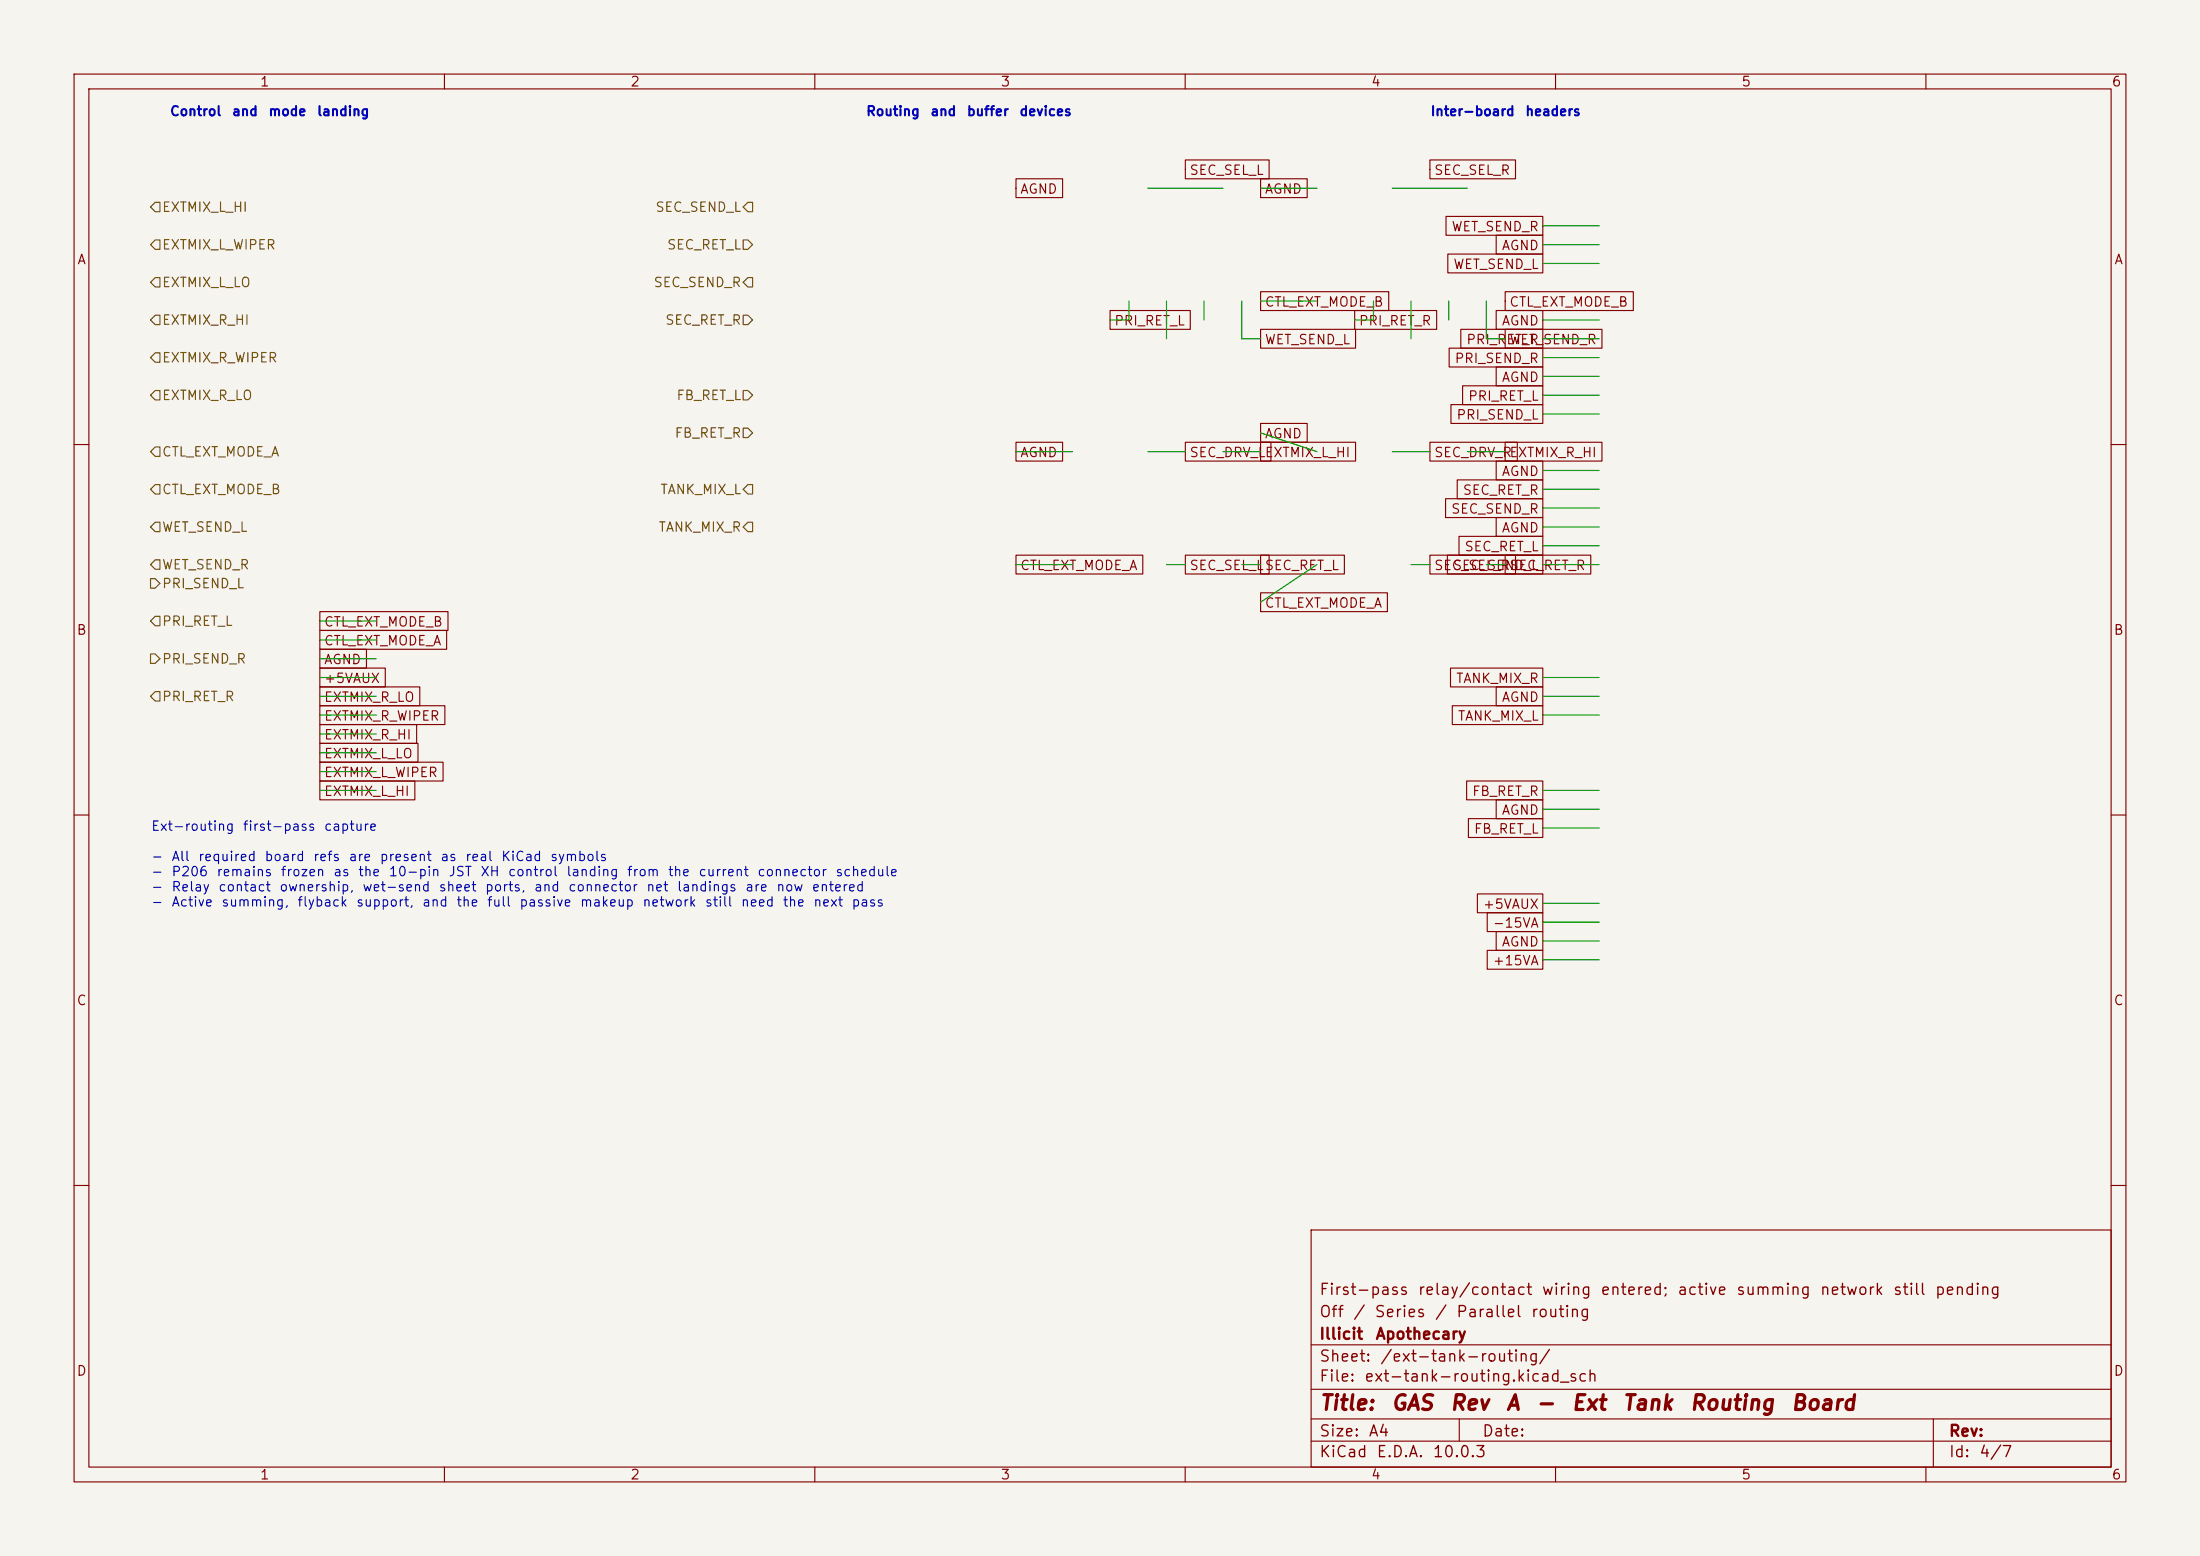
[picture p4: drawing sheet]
<svg xmlns="http://www.w3.org/2000/svg" width="297mm" height="210mm" viewBox="0 0 297 210" stroke-linecap="round" stroke-linejoin="round" font-family="sans-serif">
<path d="M0 0h297v210h-297z" fill="#f5f4ef" stroke="#f5f4ef" stroke-width=".14"/>
<g fill="none" stroke="#840000" stroke-width=".15">
<path d="M10 10h277v190h-277zM12 12h273v186h-273zM60 10v2M110 10v2M160 10v2M210 10v2M260 10v2M137.2 24.1h6.3v2.6h-6.3zM160 21.6h11.3v2.5h-11.3zM170.2 24.1h6.3v2.6h-6.3zM170.2 39.4h17.3v2.5h-17.3zM193 21.6h11.6v2.5h-11.6z"/>
<path d="M195.2 29.2h13.1v2.6h-13.1zM195.5 34.3h12.8v2.5h-12.8zM202 31.7h6.3v2.6h-6.3zM203.2 39.4h17.3v2.5h-17.3zM137.2 59.7h6.3v2.5h-6.3zM149.9 41.9h10.8v2.6h-10.8zM160 59.7h11.6v2.5h-11.6zM170.2 59.7h12.8v2.5h-12.8zM170.2 57.1h6.3v2.6h-6.3zM170.2 44.4h12.8v2.6h-12.8zM182.9 41.9h11.1v2.6h-11.1zM193 59.7h11.8v2.5h-11.8z"/>
<path d="M195.6 47h12.7v2.5h-12.7zM195.9 54.6h12.4v2.6h-12.4zM197.2 44.4h11.1v2.6h-11.1zM197.5 52.1h10.8v2.5h-10.8zM202 41.9h6.3v2.6h-6.3zM202 49.5h6.3v2.6h-6.3zM203.2 44.4h13.1v2.6h-13.1zM203.2 59.7h13.1v2.5h-13.1zM10 60h2M137.2 74.9h17.1v2.6h-17.1zM160 74.9h11.3v2.6h-11.3zM170.2 74.9h11.3v2.6h-11.3z"/>
<path d="M193 74.9h11.6v2.6h-11.6zM195.2 67.3h13.1v2.6h-13.1zM195.4 74.9h12.9v2.6h-12.9zM196.7 64.8h11.6v2.5h-11.6zM197 72.4h11.3v2.5h-11.3zM202 69.8h6.3v2.6h-6.3zM202 62.2h6.3v2.6h-6.3zM203.2 74.9h11.6v2.6h-11.6zM285 60h2M43.2 95.2h16.9v2.6h-16.9zM43.2 87.6h6.3v2.6h-6.3zM43.2 85.1h17.1v2.5h-17.1z"/>
<path d="M43.2 82.5h17.3v2.6h-17.3zM43.2 97.8h13v2.5h-13zM43.2 92.7h13.5v2.6h-13.5zM43.2 90.2h8.8v2.5h-8.8zM170.2 80h17.1v2.6h-17.1zM195.8 90.2h12.5v2.5h-12.5zM196.1 95.2h12.2v2.6h-12.2zM202 92.7h6.3v2.6h-6.3zM10 110h2M43.2 105.4h12.8v2.6h-12.8zM43.2 102.9h16.6v2.5h-16.6zM43.2 100.3h13.2v2.6h-13.2z"/>
<path d="M198 105.4h10.3v2.6h-10.3zM198.2 110.5h10.1v2.5h-10.1zM202 107.9h6.3v2.6h-6.3zM285 110h2M199.4 120.6h8.9v2.6h-8.9zM200.8 128.3h7.5v2.5h-7.5zM200.8 123.2h7.5v2.5h-7.5zM202 125.7h6.3v2.6h-6.3zM10 160h2M177 166h108v32h-108zM285 160h2M60 198v2"/>
<path d="M110 198v2M160 198v2M177 194.5h108M177 191.5h108M177 187.5h108M177 181.5h108M197 191.5v3M210 198v2M260 198v2M261 191.5v6.5"/>
</g>
<g fill="none" stroke="#725600" stroke-width=".15">
<path d="M20.3 27.9l.7-.6h.6v1.3h-.6zM20.3 33l.7-.6h.6v1.3h-.6zM20.3 38.1l.7-.6h.6v1.2h-.6zM100.3 32.4h.7l.6 .6-.6 .7h-.7zM101 27.3h.6v1.3h-.6l-.7-.7zM101 37.5h.6v1.2h-.6l-.7-.6zM21 42.5h.6v1.3h-.6l-.7-.6zM21 47.6h.6v1.3h-.6l-.7-.6zM21 52.7h.6v1.3h-.6l-.7-.7zM100.3 42.5h.7l.6 .7-.6 .6h-.7zM100.3 52.7h.7l.6 .6-.6 .7h-.7zM100.3 57.8h.7l.6 .6-.6 .7h-.7z"/>
<path d="M20.3 78.1h.7l.6 .6-.6 .7h-.7zM21 60.3h.6v1.3h-.6l-.7-.6zM21 65.4h.6v1.3h-.6l-.7-.7zM21 70.5h.6v1.3h-.6l-.7-.7zM21 75.6h.6v1.2h-.6l-.7-.6zM100.3 66l.7-.6h.6v1.3h-.6zM100.3 71.1l.7-.6h.6v1.3h-.6zM20.3 83.8l.7-.6h.6v1.3h-.6zM20.3 88.3h.7l.6 .6-.6 .6h-.7zM21 93.3h.6v1.3h-.6l-.7-.6z"/>
</g>
<g fill="none" stroke="#009600" stroke-width=".15">
<path d="M154.9 25.4h10.2M170.2 25.4h7.6M188 25.4h10.1M208.3 35.6h7.6M208.3 33h7.6M208.3 30.5h7.6M152.4 40.6v2.6h-2.5M157.5 40.6v5.1M162.6 40.6v2.6M167.6 40.6v5.1h2.6M170.2 40.6h7.6M170.2 58.4l7.6 2.6"/>
<path d="M185.4 40.6v2.6h-2.5M190.5 40.6v5.1M195.6 40.6v2.6M200.7 40.6v5.1h2.5M208.3 43.2h7.6M208.3 45.7h7.6M208.3 55.9h7.6M208.3 53.3h7.6M208.3 50.8h7.6M208.3 48.3h7.6M137.2 76.2h7.6M137.2 61h7.6"/>
<path d="M154.9 61h5.1M157.5 76.2h2.5M165.1 61h5.1M167.6 76.2h2.6M177.8 76.2l-7.6 5.1M188 61h5M190.5 76.2h2.5M198.1 61h5.1M200.7 76.2h2.5M208.3 76.2h7.6M208.3 66h7.6M208.3 63.5h7.6"/>
<path d="M208.3 73.7h7.6M208.3 71.1h7.6M208.3 68.6h7.6M43.2 86.4h7.6M43.2 83.8h7.6M43.2 88.9h7.6M43.2 99.1h7.6M43.2 96.5h7.6M43.2 94h7.6M43.2 91.4h7.6M208.3 96.5h7.6M208.3 94h7.6"/>
<path d="M208.3 91.4h7.6M43.2 106.7h7.6M43.2 104.1h7.6M43.2 101.6h7.6M208.3 106.7h7.6M208.3 109.2h7.6M208.3 111.8h7.6M208.3 121.9h7.6M208.3 129.5h7.6M208.3 127h7.6M208.3 124.5h7.6"/>
</g>
<g font-size="2" fill="#840000">
<text x="178" y="190.8">Title:</text>
<text x="187.7" y="190.8">GAS</text>
<text x="195.6" y="190.8">Rev</text>
<text x="203.2" y="190.8">A</text>
<text x="207.2" y="190.8">-</text>
<text x="212" y="190.8">Ext</text>
<text x="218.9" y="190.8">Tank</text>
<text x="228" y="190.8">Routing</text>
<text x="241.6" y="190.8">Board</text>
</g>
<g font-size="1.5" fill="#840000">
<text x="178" y="178.2">Off</text>
<text x="178" y="175.2">First-pass</text>
<text x="182.6" y="178.2">/</text>
<text x="185.5" y="178.2">Series</text>
<text x="191.3" y="175.2">relay/contact</text>
<text x="193.6" y="178.2">/</text>
<text x="196.5" y="178.2">Parallel</text>
<text x="206.6" y="178.2">routing</text>
<text x="208" y="175.2">wiring</text>
<text x="216" y="175.2">entered;</text>
<text x="226.3" y="175.2">active</text>
<text x="234.3" y="175.2">summing</text>
<text x="245.6" y="175.2">network</text>
<text x="255.5" y="175.2">still</text>
<text x="261.1" y="175.2">pending</text>
<text x="178" y="184.2">Sheet:</text>
<text x="178" y="181.2">Illicit</text>
<text x="185.6" y="181.2">Apothecary</text>
<text x="186.2" y="184.2">/ext-tank-routing/</text>
<text x="178" y="186.9">File:</text>
<text x="184.1" y="186.9">ext-tank-routing.kicad_sch</text>
<text x="178" y="197.1">KiCad</text>
<text x="178" y="194.3">Size:</text>
<text x="184.7" y="194.3">A4</text>
<text x="185.7" y="197.1">E.D.A.</text>
<text x="193.3" y="197.1">10.0.3</text>
<text x="200" y="194.3">Date:</text>
<text x="263" y="194.3">Rev:</text>
<text x="263" y="197.1">Id:</text>
<text x="267.1" y="197.1">4/7</text>
</g>
<g font-size="1.3" fill="#840000">
<text x="35" y="12">1</text>
<text x="85" y="12">2</text>
<text x="135" y="12">3</text>
<text x="185" y="12">4</text>
<text x="235" y="12">5</text>
<text x="285" y="12">6</text>
<text x="160.5" y="23.9">SEC_SEL_L</text>
<text x="193.5" y="23.9">SEC_SEL_R</text>
<text x="137.6" y="26.5">AGND</text>
<text x="170.7" y="26.5">AGND</text>
<text x="10.3" y="36">A</text>
<text x="195.9" y="31.5">WET_SEND_R</text>
<text x="202.6" y="34.1">AGND</text>
<text x="285.3" y="36">A</text>
<text x="170.7" y="41.7">CTL_EXT_MODE_B</text>
<text x="196.1" y="36.6">WET_SEND_L</text>
<text x="203.7" y="41.7">CTL_EXT_MODE_B</text>
<text x="150.3" y="44.2">PRI_RET_L</text>
<text x="170.7" y="46.8">WET_SEND_L</text>
<text x="183.4" y="44.2">PRI_RET_R</text>
<text x="197.9" y="46.8">PRI_RET_R</text>
<text x="202.6" y="44.2">AGND</text>
<text x="203.7" y="46.8">WET_SEND_R</text>
<text x="196.3" y="49.3">PRI_SEND_R</text>
<text x="202.6" y="51.9">AGND</text>
<text x="170.7" y="59.5">AGND</text>
<text x="196.5" y="56.9">PRI_SEND_L</text>
<text x="198.1" y="54.4">PRI_RET_L</text>
<text x="137.6" y="62">AGND</text>
<text x="160.5" y="62">SEC_DRV_LEXTMIX_L_HI</text>
<text x="193.5" y="62">SEC_DRV_REXTMIX_R_HI</text>
<text x="202.6" y="64.6">AGND</text>
<text x="195.8" y="69.6">SEC_SEND_R</text>
<text x="197.4" y="67.1">SEC_RET_R</text>
<text x="137.6" y="77.3">CTL_EXT_MODE_A</text>
<text x="160.5" y="77.3">SEC_SEL_LSEC_RET_L</text>
<text x="193.5" y="77.3">SEC_SEL_RSEC_RET_R</text>
<text x="196" y="77.3">SEC_SEND_L</text>
<text x="197.6" y="74.7">SEC_RET_L</text>
<text x="202.6" y="72.2">AGND</text>
<text x="170.7" y="82.3">CTL_EXT_MODE_A</text>
<text x="10.3" y="86">B</text>
<text x="43.7" y="90">AGND</text>
<text x="43.7" y="87.4">CTL_EXT_MODE_A</text>
<text x="43.7" y="84.9">CTL_EXT_MODE_B</text>
<text x="285.3" y="86">B</text>
<text x="43.7" y="95">EXTMIX_R_LO</text>
<text x="43.7" y="92.5">+5VAUX</text>
<text x="196.5" y="92.5">TANK_MIX_R</text>
<text x="202.6" y="95">AGND</text>
<text x="43.7" y="97.6">EXTMIX_R_WIPER</text>
<text x="43.7" y="100.1">EXTMIX_R_HI</text>
<text x="196.7" y="97.6">TANK_MIX_L</text>
<text x="43.7" y="107.7">EXTMIX_L_HI</text>
<text x="43.7" y="105.2">EXTMIX_L_WIPER</text>
<text x="43.7" y="102.7">EXTMIX_L_LO</text>
<text x="198.7" y="107.7">FB_RET_R</text>
<text x="198.9" y="112.8">FB_RET_L</text>
<text x="202.6" y="110.3">AGND</text>
<text x="200.1" y="123">+5VAUX</text>
<text x="201.4" y="125.5">-15VA</text>
<text x="201.4" y="130.6">+15VA</text>
<text x="202.6" y="128.1">AGND</text>
<text x="10.3" y="136">C</text>
<text x="285.3" y="136">C</text>
<text x="10.3" y="186">D</text>
<text x="285.3" y="186">D</text>
<text x="35" y="200">1</text>
<text x="85" y="200">2</text>
<text x="135" y="200">3</text>
<text x="185" y="200">4</text>
<text x="235" y="200">5</text>
<text x="285" y="200">6</text>
</g>
<g font-size="1.3" fill="#0000c2">
<text x="22.9" y="16">Control</text>
<text x="31.2" y="16">and</text>
<text x="36.2" y="16">mode</text>
<text x="42.7" y="16">landing</text>
<text x="116.8" y="16">Routing</text>
<text x="125.5" y="16">and</text>
<text x="130.4" y="16">buffer</text>
<text x="137.5" y="16">devices</text>
<text x="193" y="16">Inter-board</text>
<text x="205.8" y="16">headers</text>
<text x="20.3" y="112.5">Ext-routing</text>
<text x="32.7" y="112.5">first-pass</text>
<text x="43.6" y="112.5">capture</text>
<text x="20.3" y="116.5">-</text>
<text x="20.3" y="118.6">-</text>
<text x="23.1" y="116.5">All</text>
<text x="23.1" y="118.6">P206</text>
<text x="26.7" y="116.5">required</text>
<text x="29.1" y="118.6">remains</text>
<text x="35.6" y="116.5">board</text>
<text x="37.8" y="118.6">frozen</text>
<text x="42.2" y="116.5">refs</text>
<text x="44.9" y="118.6">as</text>
<text x="47" y="116.5">are</text>
<text x="48.2" y="118.6">the</text>
<text x="51.2" y="116.5">present</text>
<text x="52.4" y="118.6">10-pin</text>
<text x="59.4" y="116.5">as</text>
<text x="60.4" y="118.6">JST</text>
<text x="62.7" y="116.5">real</text>
<text x="64.8" y="118.6">XH</text>
<text x="67.6" y="116.5">KiCad</text>
<text x="68.5" y="118.6">control</text>
<text x="74.2" y="116.5">symbols</text>
<text x="76.4" y="118.6">landing</text>
<text x="84.5" y="118.6">from</text>
<text x="90.1" y="118.6">the</text>
<text x="94.2" y="118.6">current</text>
<text x="102.1" y="118.6">connector</text>
<text x="112.7" y="118.6">schedule</text>
<text x="20.3" y="120.6">-</text>
<text x="20.3" y="122.7">-</text>
<text x="23.1" y="120.6">Relay</text>
<text x="23.1" y="122.7">Active</text>
<text x="29.4" y="120.6">contact</text>
<text x="29.8" y="122.7">summing,</text>
<text x="37.6" y="120.6">ownership,</text>
<text x="40" y="122.7">flyback</text>
<text x="48" y="122.7">support,</text>
<text x="48.8" y="120.6">wet-send</text>
<text x="56.9" y="122.7">and</text>
<text x="59.1" y="120.6">sheet</text>
<text x="61.5" y="122.7">the</text>
<text x="65.4" y="120.6">ports,</text>
<text x="65.6" y="122.7">full</text>
<text x="70" y="122.7">passive</text>
<text x="72" y="120.6">and</text>
<text x="76.6" y="120.6">connector</text>
<text x="78.2" y="122.7">makeup</text>
<text x="86.6" y="122.7">network</text>
<text x="87.2" y="120.6">net</text>
<text x="91.3" y="120.6">landings</text>
<text x="95.1" y="122.7">still</text>
<text x="99.9" y="122.7">need</text>
<text x="100.5" y="120.6">are</text>
<text x="104.7" y="120.6">now</text>
<text x="105.6" y="122.7">the</text>
<text x="109.5" y="120.6">entered</text>
<text x="109.7" y="122.7">next</text>
<text x="114.9" y="122.7">pass</text>
</g>
<g font-size="1.3" fill="#725600">
<text x="21.8" y="28.9">EXTMIX_L_HI</text>
<text x="88.4" y="28.9">SEC_SEND_L</text>
<text x="21.8" y="34">EXTMIX_L_WIPER</text>
<text x="90" y="34">SEC_RET_L</text>
<text x="21.8" y="39.1">EXTMIX_L_LO</text>
<text x="88.1" y="39.1">SEC_SEND_R</text>
<text x="21.8" y="44.2">EXTMIX_R_HI</text>
<text x="89.7" y="44.2">SEC_RET_R</text>
<text x="21.8" y="49.2">EXTMIX_R_WIPER</text>
<text x="21.8" y="54.3">EXTMIX_R_LO</text>
<text x="91" y="59.4">FB_RET_R</text>
<text x="91.2" y="54.3">FB_RET_L</text>
<text x="21.8" y="61.9">CTL_EXT_MODE_A</text>
<text x="21.8" y="67">CTL_EXT_MODE_B</text>
<text x="89.1" y="67">TANK_MIX_L</text>
<text x="21.8" y="72.1">WET_SEND_L</text>
<text x="21.8" y="77.2">WET_SEND_R</text>
<text x="88.8" y="72.1">TANK_MIX_R</text>
<text x="21.8" y="79.7">PRI_SEND_L</text>
<text x="21.8" y="84.8">PRI_RET_L</text>
<text x="21.8" y="89.9">PRI_SEND_R</text>
<text x="21.8" y="95">PRI_RET_R</text>
</g>
</svg>
